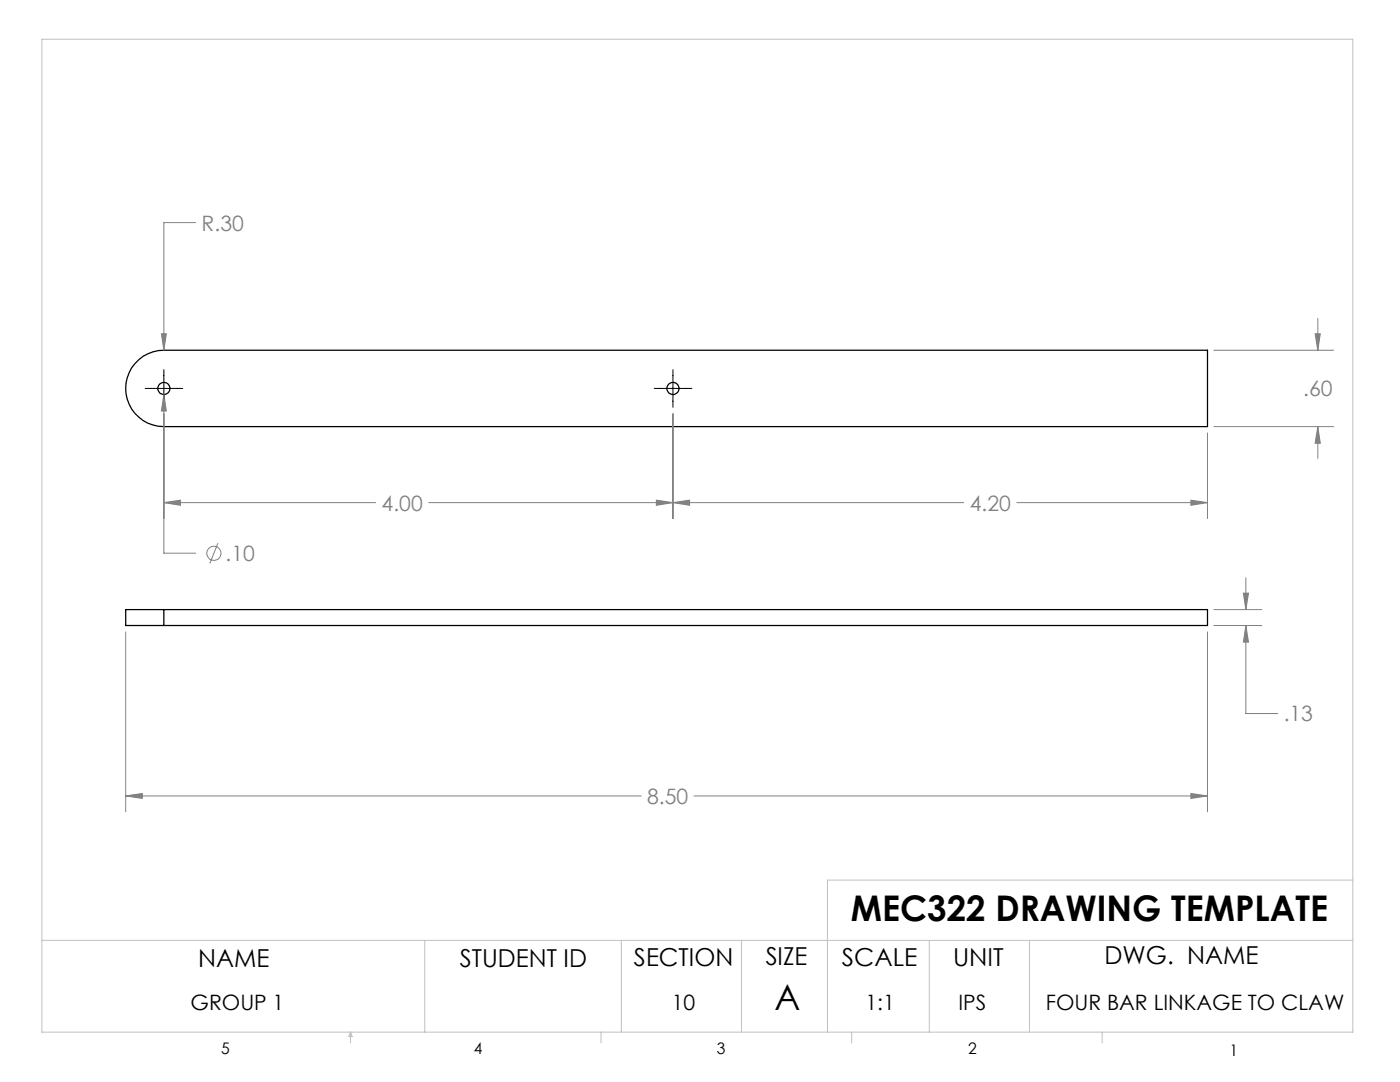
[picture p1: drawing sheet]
<svg xmlns="http://www.w3.org/2000/svg" width="279mm" height="216mm" viewBox="0 0 279 216" stroke-linecap="round" stroke-linejoin="round" font-family="sans-serif">
<g fill="none" stroke="#000" stroke-width=".25">
<path d="M27.7 71.8a7.6 7.6 0 0 1 5-1.9h208.3v15.2h-208.3a7.6 7.6 0 0 1-7.1-4.9 7.6 7.6 0 0 1 2.1-8.4zM32.7 121.6h-7.6v3.2h7.6M32.7 121.6h208.3v3.2h-208.3M32.7 121.6v3.2"/>
<circle cx="32.7" cy="77.5" r="1.23"/>
<circle cx="134.3" cy="77.5" r="1.23"/>
</g>
<g fill="none" stroke="#808080" stroke-width=".2">
<path d="M39.1 44.4h-6.4v25.5M32.2 66.6h1l-.5 3.3zM32.7 78.7l.5 3.3h-1zM32.7 78.7v31.7h6.4M242.3 69.9h23.9M262.5 66.6h1l-.5 3.3zM263 63.5v6.4M131 99.8l3.3 .5-3.3 .5zM134.3 82.5v21M237.7 99.8l3.3 .5-3.3 .5zM241 86.4v17.1M242.3 85.1h23.9"/>
<path d="M263 85.1l.5 3.3h-1zM263 85.1v6.4M32.7 100.3l3.3-.5v1zM32.7 100.3h42.3M43.5 108.4l-1.6 4M85.5 100.3h106.8M134.3 100.3l3.3-.5v1zM202.9 100.3h38.1M248.1 118.4h1.1l-.6 3.2zM248.6 115.3v6.3M25.1 126.1v35.9M241 126.1v35.9"/>
<path d="M242.3 121.6h9.5M242.3 124.8h9.5M248.6 124.8l.6 3.3h-1.1zM248.6 124.8v17.6h6.4M25.1 158.8l3.3-.5v1zM25.1 158.8h102.9M138.5 158.8h102.5M237.7 158.3l3.3 .5-3.3 .5z"/>
<circle cx="42.7" cy="110.4" r="1.42"/>
</g>
<path d="M29 77.5h7.5M32.7 73.8v7.5M130.6 77.5h7.5M134.3 73.8v7.5" fill="none" stroke="#000" stroke-width=".2"/>
<g fill="none" stroke="#c0c0c0" stroke-width=".2">
<path d="M8.4 7.8h261.6v198.2h-261.6zM270 175.6h-104.9v30.4M8.4 187.6h261.6M84.8 187.6v18.4M124 187.6v18.4M148 187.6v18.4M185.5 187.6v18.4M205.5 187.6v18.4M70 206v2.1M70 206l.3 .8h-.7zM119.9 206v2.1M170 206v2.1"/>
<path d="M220 206v2.1"/>
</g>
<path d="M263 85.1l.5 3.3h-1zM262.5 66.6h1l-.5 3.3zM32.2 66.6l.5 3.3 .5-3.3zM32.7 78.7l-.5 3.3h1zM32.7 100.3l3.3-.5v1zM131 99.8l3.3 .5-3.3 .5zM134.3 100.3l3.3-.5v1zM237.7 99.8l3.3 .5-3.3 .5zM248.1 118.4h1.1l-.6 3.2zM248.6 124.8l.6 3.3h-1.1zM25.1 158.8l3.3-.5v1zM237.7 158.3l3.3 .5-3.3 .5z" fill="#808080"/>
<g font-size="7.1">
<text x="169.8" y="183.8">MEC322 DRAWING TEMPLATE</text>
<text x="154.6" y="201.6">A</text>
</g>
<g font-size="4.9">
<text x="39.6" y="193">NAME</text>
<text x="91.8" y="193">STUDENT ID</text>
<text x="126.5" y="192.7">SECTION</text>
<text x="152.8" y="192.6">SIZE</text>
<text x="168" y="192.8">SCALE</text>
<text x="190.2" y="192.7">UNIT</text>
<text x="220.4" y="192.4">DWG. NAME</text>
</g>
<g font-size="4.2" fill="#808080">
<text x="40.2" y="46">R.30</text>
<text x="260.1" y="79">.60</text>
<text x="76.2" y="101.9">4.00</text>
<text x="193.5" y="101.9">4.20</text>
<text x="45" y="111.9">.10</text>
<text x="256.2" y="143.9">.13</text>
<text x="129.1" y="160.4">8.50</text>
</g>
<g font-size="4.2">
<text x="38" y="201.6">GROUP 1</text>
<text x="134.1" y="201.6">10</text>
<text x="172.7" y="201.6">1:1</text>
<text x="191.3" y="201.6">IPS</text>
<text x="208.7" y="201.6">FOUR BAR LINKAGE TO CLAW</text>
</g>
<g font-size="3.2">
<text x="44.2" y="210.4">5</text>
<text x="94.6" y="210.3">4</text>
<text x="143.1" y="210.4">3</text>
<text x="193.2" y="210.3">2</text>
<text x="245.4" y="210.6">1</text>
</g>
</svg>
